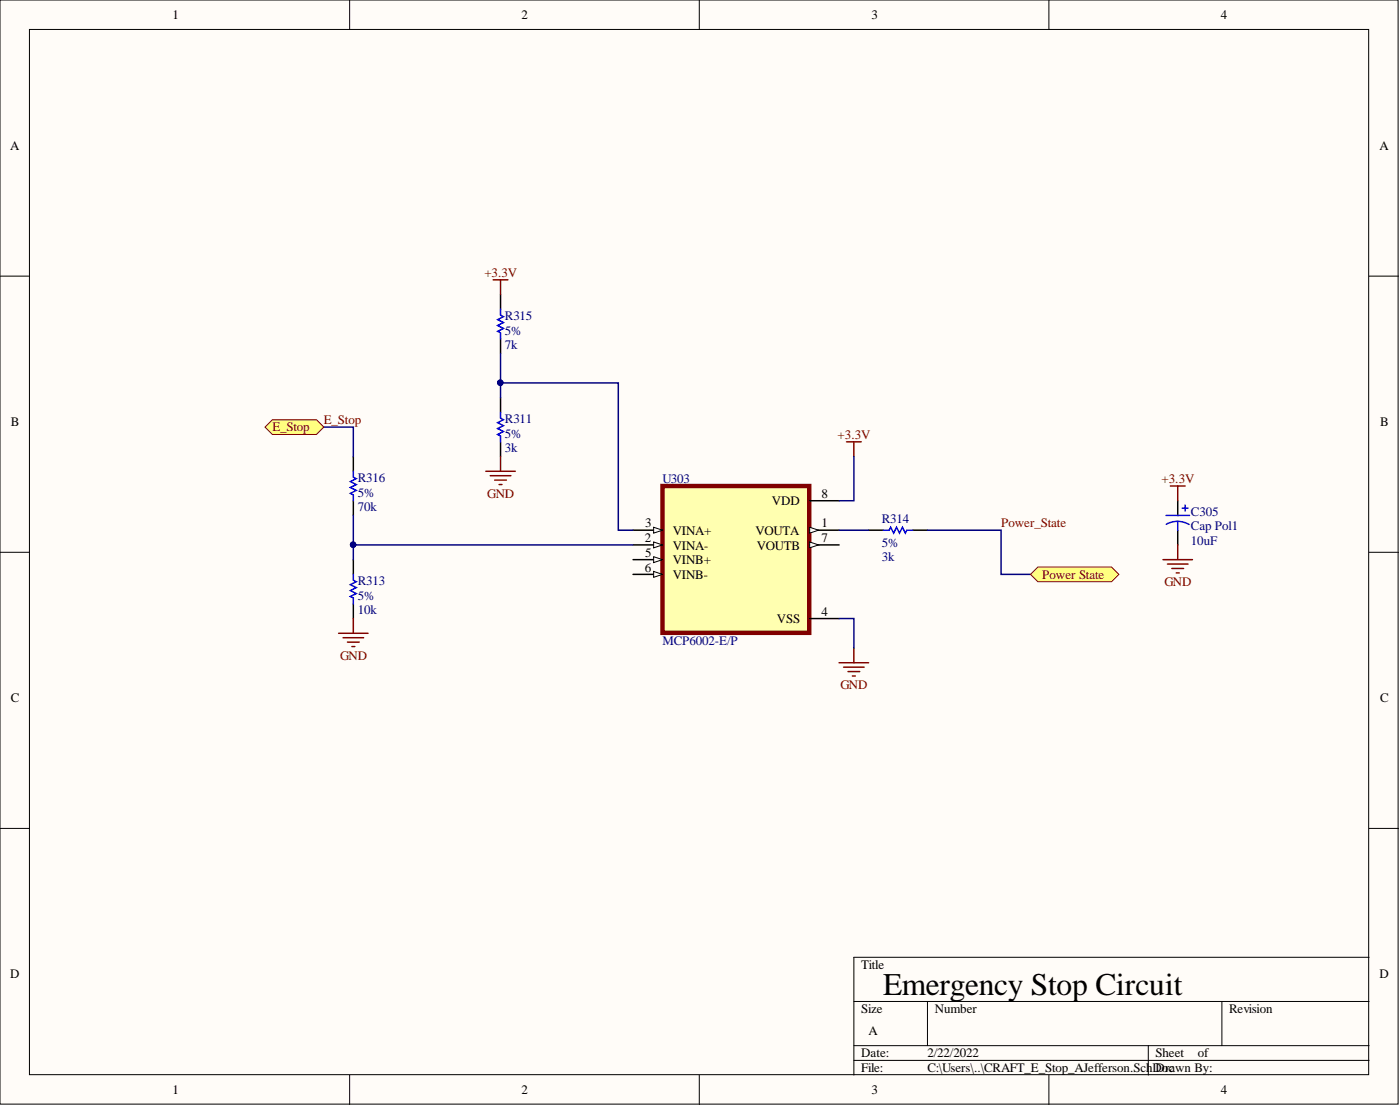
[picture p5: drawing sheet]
<svg xmlns="http://www.w3.org/2000/svg" width="241mm" height="190mm" viewBox="0 0 241 190" stroke-linecap="round" stroke-linejoin="round" font-family="sans-serif">
<g fill="#fffcf8" stroke="#000" stroke-width=".17">
<path d="M0 0h241v190.2h-241z"/>
<path d="M5.1 5.1h230.8v180h-230.8z"/>
</g>
<g fill="none" stroke="#000" stroke-width=".17">
<path d="M60.3 0v5.1M120.5 0v5.1M180.8 0v5.1M0 47.6h5.1M236 47.6h5.1M0 95.1h5.1M236 95.1h5.1M0 142.7h5.1M236 142.7h5.1M147.2 172.5h88.8M159.9 172.5v7.6M210.6 172.5v7.6"/>
<path d="M236 164.9h-88.8v20.3M60.3 185.2v5.1M120.5 185.2v5.1M147.2 180.1h88.8M147.2 182.6h88.8M180.8 185.2v5.1M197.9 180.1v5.1"/>
</g>
<path d="M114.2 83.7h25.3v25.3h-25.3z" fill="#ffffb0" stroke="#800000" stroke-width=".76"/>
<path d="M109.1 91.3h5.1" fill="none" stroke="#000" stroke-width=".25"/>
<path d="M112.7 90.8l1.5 .5-1.5 .5z" fill="#fffcf8"/>
<path d="M112.7 90.8l1.5 .5-1.5 .5z" fill="none" stroke="#000" stroke-width=".17"/>
<path d="M109.1 93.9h5.1" fill="none" stroke="#000" stroke-width=".25"/>
<path d="M112.7 93.4l1.5 .5-1.5 .5z" fill="#fffcf8"/>
<path d="M112.7 93.4l1.5 .5-1.5 .5z" fill="none" stroke="#000" stroke-width=".17"/>
<path d="M109.1 96.4h5.1" fill="none" stroke="#000" stroke-width=".25"/>
<path d="M112.7 95.9l1.5 .5-1.5 .5z" fill="#fffcf8"/>
<path d="M112.7 95.9l1.5 .5-1.5 .5z" fill="none" stroke="#000" stroke-width=".17"/>
<path d="M109.1 98.9h5.1" fill="none" stroke="#000" stroke-width=".25"/>
<path d="M112.7 98.4l1.5 .5-1.5 .5z" fill="#fffcf8"/>
<path d="M112.7 98.4l1.5 .5-1.5 .5z" fill="none" stroke="#000" stroke-width=".17"/>
<path d="M139.6 86.2h5M139.6 91.3h5" fill="none" stroke="#000" stroke-width=".25"/>
<path d="M139.6 90.8l1.5 .5-1.5 .5z" fill="#fffcf8"/>
<path d="M139.6 90.8l1.5 .5-1.5 .5z" fill="none" stroke="#000" stroke-width=".17"/>
<path d="M139.6 93.9h5" fill="none" stroke="#000" stroke-width=".25"/>
<path d="M139.6 93.4l1.5 .5-1.5 .5z" fill="#fffcf8"/>
<path d="M139.6 93.4l1.5 .5-1.5 .5z" fill="none" stroke="#000" stroke-width=".17"/>
<g fill="none" stroke="#000" stroke-width=".25">
<path d="M86.3 50.7v2.6M86.3 58.3v2.6M60.9 78.6v2.6M86.3 68.5v2.5M86.3 76.1v2.5M60.9 86.2v2.6M60.9 96.4v2.5M149.7 91.3h2.5M157.3 91.3h2.6M203 86.2v2.6M203 91.3v2.6M60.9 104v2.5"/>
<path d="M139.6 106.5h5"/>
</g>
<g fill="none" stroke="#800000" stroke-width=".25">
<path d="M85 48.2h2.5M86.3 48.2v2.5M86.3 78.6v2.6M145.9 76.1h2.5M147.2 76.1v2.5M83.7 81.2h5.1M84.5 81.9h3.5M85.3 82.7h2M86 83.5h.5M200.5 96.4h5M201.2 97.2h3.6M201.7 83.7h2.6"/>
<path d="M202 97.9h2M202.7 98.7h.5M203 83.7v2.5M203 93.9v2.5M58.4 109.1h5M59.1 109.8h3.6M59.9 110.6h2M60.6 111.4h.6M60.9 106.5v2.6M144.6 114.2h5.1M145.4 114.9h3.5M146.2 115.7h2"/>
<path d="M146.9 116.4h.5M147.2 111.6v2.6"/>
</g>
<path d="M86.3 53.3v1l.5 .2-1 .5 1 .6-1 .5 1 .5-1 .5 .5 .2v1M86.3 71v1l.5 .3-1 .5 1 .5-1 .5 1 .5-1 .5 .5 .3v1M60.9 81.2v1l.5 .2-1 .6 1 .5-1 .5 1 .5-1 .5 .5 .2v1M60.9 98.9v1l.5 .3-1 .5 1 .5-1 .5 1 .5-1 .5 .5 .3v1M152.2 91.3h1.1l.2-.5 .5 1 .5-1 .5 1 .5-1 .5 1 .3-.5h1M201 88.8h4M203 89.8l.8 .1 1.2 .4M203 89.8l-.8 .1-1.2 .4M203 89.8v1.5M203.8 87.5h1M204.3 87v1" fill="none" stroke="#00f" stroke-width=".25"/>
<path d="M55.8 73.6h5.1v5M86.3 60.9v7.6M86.3 66h20.3v25.3h2.5M147.2 78.6v7.6h-2.6M60.9 88.8v7.6M60.9 93.9h48.2M144.6 91.3h5.1M159.9 91.3h12.6v7.6h5.1M144.6 106.5h2.6v5.1" fill="none" stroke="#000080" stroke-width=".25"/>
<g fill="#000080" stroke="#000080" stroke-width=".17">
<circle cx="86.2" cy="65.9" r=".47"/>
<circle cx="60.9" cy="93.8" r=".47"/>
</g>
<g fill="#ffff80" stroke="#800000" stroke-width=".17">
<path d="M177.6 98.9l1.3-1.2h12.7l1.2 1.2-1.2 1.3h-12.7z" fill-rule="evenodd"/>
<path d="M45.7 73.6l1.2-1.3h7.7l1.2 1.3-1.2 1.2h-7.7z" fill-rule="evenodd"/>
</g>
<text font-size="5.4" x="152.2" y="171.3">Emergency Stop Circuit</text>
<g font-size="2.2">
<text x="29.7" y="3.3">1</text>
<text x="89.9" y="3.3">2</text>
<text x="150.2" y="3.3">3</text>
<text x="210.4" y="3.3">4</text>
<text x="1.8" y="25.8">A</text>
<text x="237.8" y="25.8">A</text>
<text x="1.9" y="73.3">B</text>
<text x="237.9" y="73.3">B</text>
<text x="133" y="87">VDD</text>
<text x="141.6" y="85.8">8</text>
<text x="111.1" y="93.4">2</text>
<text x="111.2" y="90.8">3</text>
<text x="111.2" y="95.9">5</text>
<text x="116" y="92.1">VINA+</text>
<text x="116" y="94.7">VINA-</text>
<text x="130.2" y="92.1">VOUTA</text>
<text x="130.4" y="94.7">VOUTB</text>
<text x="141.6" y="90.8">1</text>
<text x="141.6" y="93.4">7</text>
<text x="111.1" y="98.5">6</text>
<text x="116" y="97.2">VINB+</text>
<text x="116" y="99.7">VINB-</text>
<text x="133.9" y="107.3">VSS</text>
<text x="141.6" y="106.1">4</text>
<text x="1.9" y="120.9">C</text>
<text x="237.9" y="120.9">C</text>
<text x="148.4" y="166.9">Title</text>
<text x="1.8" y="168.4">D</text>
<text x="237.8" y="168.4">D</text>
<text x="148.4" y="174.5">Size</text>
<text x="149.7" y="178.3">A</text>
<text x="161.1" y="174.5">Number</text>
<text x="211.9" y="174.5">Revision</text>
<text x="148.4" y="182.1">Date:</text>
<text x="148.4" y="184.6">File:</text>
<text x="159.9" y="182.1">2/22/2022</text>
<text x="159.9" y="184.6">C:\Users\..\CRAFT_E_Stop_AJefferson.SchDoc</text>
<text x="199.2" y="182.1">Sheet</text>
<text x="199.2" y="184.6">Drawn By:</text>
<text x="206.5" y="182.1">of</text>
<text x="29.7" y="188.5">1</text>
<text x="89.9" y="188.5">2</text>
<text x="150.2" y="188.5">3</text>
<text x="210.4" y="188.5">4</text>
</g>
<g font-size="2.2" fill="#800000">
<text x="83.5" y="47.7">+3.3V</text>
<text x="46.9" y="74.3">E_Stop</text>
<text x="55.8" y="73.1">E_Stop</text>
<text x="144.4" y="75.6">+3.3V</text>
<text x="200.2" y="83.2">+3.3V</text>
<text x="84" y="85.7">GND</text>
<text x="172.5" y="90.8">Power_State</text>
<text x="179.6" y="99.7">Power State</text>
<text x="200.7" y="100.9">GND</text>
<text x="58.6" y="113.6">GND</text>
<text x="144.9" y="118.7">GND</text>
</g>
<g font-size="2.2" fill="#000080">
<text x="87" y="55.1">R315</text>
<text x="87" y="57.6">5%</text>
<text x="87" y="60.2">7k</text>
<text x="87" y="77.9">3k</text>
<text x="87" y="72.8">R311</text>
<text x="87" y="75.4">5%</text>
<text x="61.7" y="83">R316</text>
<text x="114.2" y="83.2">U303</text>
<text x="61.7" y="88.1">70k</text>
<text x="61.7" y="85.5">5%</text>
<text x="205.3" y="88.8">C305</text>
<text x="152" y="90.1">R314</text>
<text x="152" y="94.1">5%</text>
<text x="205.3" y="93.9">10uF</text>
<text x="205.3" y="91.4">Cap Pol1</text>
<text x="61.7" y="100.7">R313</text>
<text x="152" y="96.7">3k</text>
<text x="61.7" y="105.8">10k</text>
<text x="61.7" y="103.3">5%</text>
<text x="114.2" y="111.1">MCP6002-E/P</text>
</g>
</svg>
